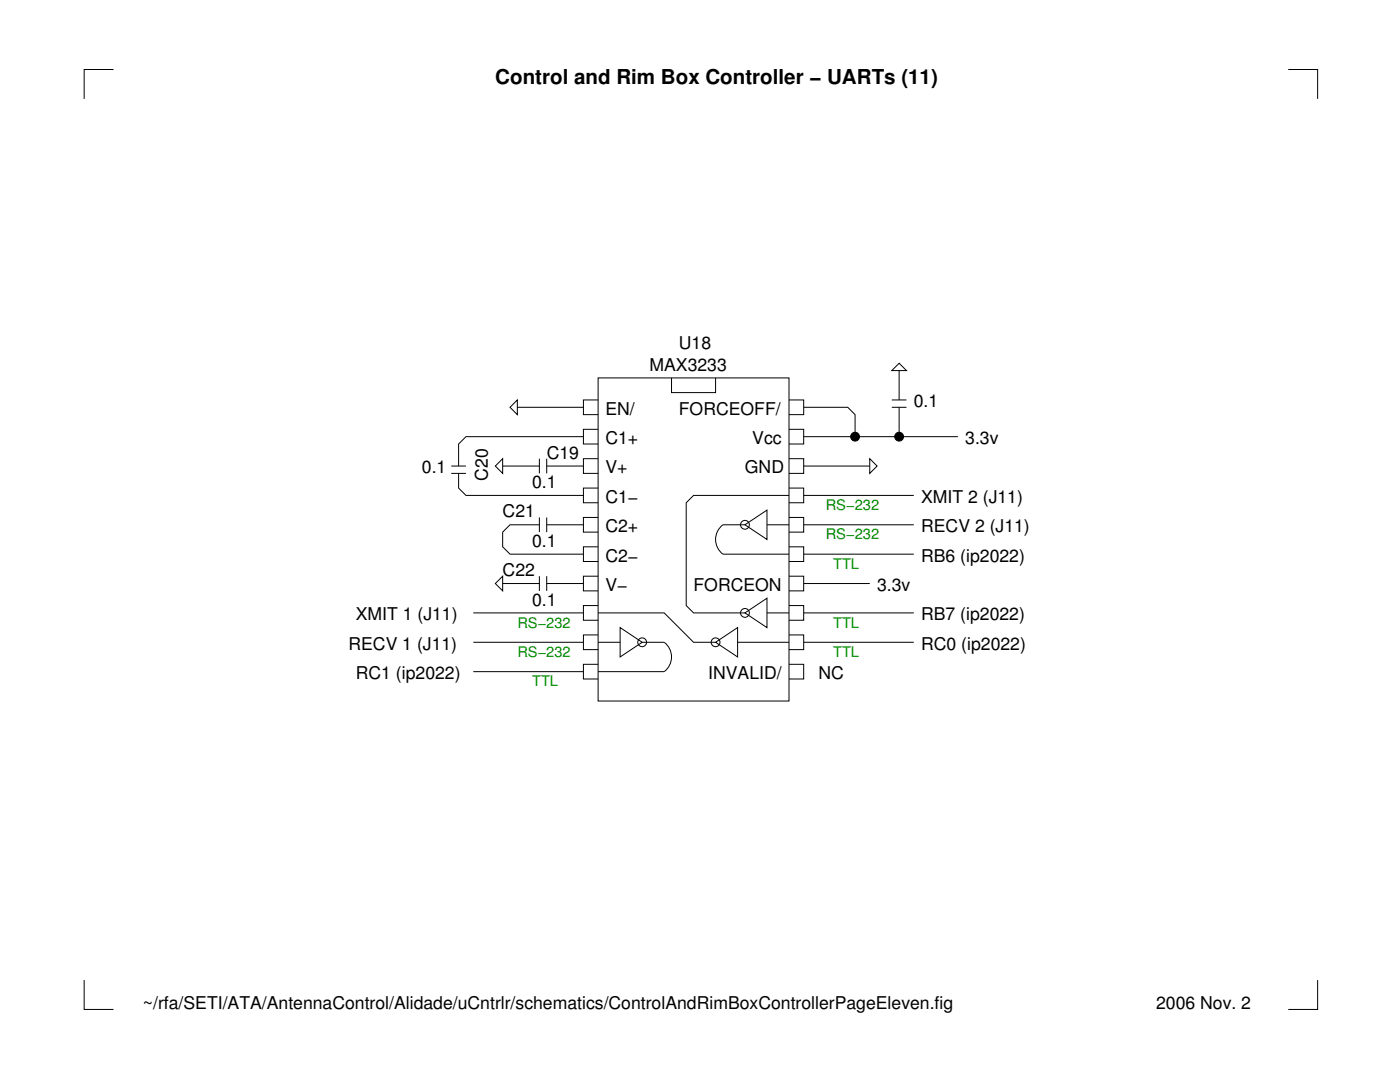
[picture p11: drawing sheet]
<svg xmlns="http://www.w3.org/2000/svg" width="279mm" height="216mm" viewBox="0 0 279 216" stroke-linecap="round" stroke-linejoin="round" font-family="sans-serif">
<g fill="none" stroke="#000" stroke-width=".2">
<path d="M22.7 13.9h-5.9v5.8M257.1 13.9h5.9v5.8M103.2 79.8v2.9l-1.4-1.4zM119.4 75.4h38.1v64.5h-38.1zM119.4 79.8h-3v2.9h3M134 75.4v2.9h8.8v-2.9M157.5 79.8h2.9v2.9h-2.9M178 79.8h2.9M179.4 72.5l1.5 1.4h-2.9zM179.4 73.9v5.9M90.1 93h2.9M90.1 94.5h2.9"/>
<path d="M91.5 94.5v2.9l1.5 1.5h23.4M100.3 91.5v3l-1.4-1.5zM100.3 93h7.3M103.2 81.3h13.2M107.6 91.5v3M109.1 93h7.3M109.1 91.5v3M116.4 87.1h-23.4l-1.5 1.5v4.4M119.4 85.7h-3v2.9h3M119.4 91.5h-3v3h3M119.4 97.4h-3v2.9h3M157.5 91.5h2.9v3h-2.9"/>
<path d="M157.5 85.7h2.9v2.9h-2.9M157.5 97.4h2.9v2.9h-2.9M157.5 98.9h-19.1l-1.5 1.4v20.5l1.5 1.5h10.3M160.4 81.3h8.8l1.4 1.4v4.4M160.4 93h13.2M160.4 87.1h30.8M160.4 98.9h22M173.6 91.5l1.4 1.5-1.4 1.5zM178 81.3h2.9M179.4 81.3v5.8M100.3 115v2.9l-1.4-1.5zM100.3 116.4h7.3"/>
<path d="M107.6 104.7h-5.8l-1.5 1.5v2.9l1.5 1.5h14.6M107.6 103.2v3M107.6 115v2.9M109.1 104.7h7.3M109.1 103.2v3M109.1 115v2.9M109.1 116.4h7.3M119.4 103.2h-3v3h3M119.4 109.1h-3v2.9h3M119.4 115h-3v2.9h3M148.7 104.7l4.4-2.9v5.8zM148.7 104.7h-4.4a3.7 3.7 0 0 0 0 5.9h13.2"/>
<path d="M153.1 104.7h4.4M157.5 103.2h2.9v3h-2.9M157.5 109.1h2.9v2.9h-2.9M157.5 115h2.9v2.9h-2.9M160.4 104.7h22M160.4 110.6h22M160.4 116.4h13.2M94.5 122.3h21.9M94.5 128.2h21.9M94.5 134h21.9M119.4 120.8h-3v3h3M119.4 126.7h-3v2.9h3"/>
<path d="M119.4 132.6h-3v2.9h3M119.4 122.3h13.2l5.8 5.9h4.4M119.4 128.2h4.4M123.8 125.2l4.4 3-4.4 2.9zM128.2 128.2h4.4a3.7 3.7 0 0 1 0 5.8h-13.2M142.8 128.2l4.4-3v5.9zM147.2 128.2h10.3M148.7 122.3l4.4-2.9v5.8zM153.1 122.3h4.4M157.5 120.8h2.9v3h-2.9M157.5 126.7h2.9v2.9h-2.9M157.5 132.6h2.9v2.9h-2.9"/>
<path d="M160.4 122.3h22M160.4 128.2h22M16.8 195.6v5.8h5.9M263 195.6v5.8h-5.9"/>
<circle cx="170.6" cy="87.1" r=".88"/>
<circle cx="179.4" cy="87.1" r=".88"/>
<circle cx="148.7" cy="104.7" r=".88"/>
<circle cx="128.2" cy="128.2" r=".88"/>
<circle cx="142.8" cy="128.2" r=".88"/>
<circle cx="148.7" cy="122.3" r=".88"/>
</g>
<g fill="#000">
<circle cx="170.6" cy="87.1" r=".88"/>
<circle cx="179.4" cy="87.1" r=".88"/>
</g>
<text font-size="4.1" x="98.9" y="16.8">Control and Rim Box Controller − UARTs (11)</text>
<g font-size="3.5">
<text x="135.5" y="69.5">U18</text>
<text x="129.6" y="73.9">MAX3233</text>
<text x="120.8" y="82.7">EN/</text>
<text x="135.5" y="82.7">FORCEOFF/</text>
<text x="182.4" y="81.3">0.1</text>
<text x="120.8" y="88.6">C1+</text>
<text x="150.1" y="88.6">Vcc</text>
<text x="192.6" y="88.6">3.3v</text>
<text x="84.2" y="94.5">0.1</text>
<text x="97.4" y="95.9" transform="rotate(-90 97.4 95.9)">C20</text>
<text x="109.1" y="91.5">C19</text>
<text x="120.8" y="94.5">V+</text>
<text x="148.7" y="94.5">GND</text>
<text x="106.2" y="97.4">0.1</text>
<text x="120.8" y="100.3">C1−</text>
<text x="183.8" y="100.3">XMIT 2 (J11)</text>
<text x="100.3" y="103.2">C21</text>
<text x="120.8" y="106.2">C2+</text>
<text x="183.8" y="106.2">RECV 2 (J11)</text>
<text x="106.2" y="109.1">0.1</text>
<text x="120.8" y="112">C2−</text>
<text x="183.8" y="112">RB6 (ip2022)</text>
<text x="100.3" y="115">C22</text>
<text x="120.8" y="117.9">V−</text>
<text x="138.4" y="117.9">FORCEON</text>
<text x="175" y="117.9">3.3v</text>
<text x="71" y="123.8">XMIT 1 (J11)</text>
<text x="106.2" y="120.8">0.1</text>
<text x="183.8" y="123.8">RB7 (ip2022)</text>
<text x="69.5" y="129.6">RECV 1 (J11)</text>
<text x="183.8" y="129.6">RC0 (ip2022)</text>
<text x="71" y="135.5">RC1 (ip2022)</text>
<text x="141.3" y="135.5">INVALID/</text>
<text x="163.3" y="135.5">NC</text>
<text x="28.5" y="201.4">~/rfa/SETI/ATA/AntennaControl/Alidade/uCntrlr/schematics/ControlAndRimBoxControllerPageEleven.fig</text>
<text x="230.7" y="201.4">2006 Nov. 2</text>
</g>
<g font-size="2.9" fill="#008f00">
<text x="164.8" y="101.8">RS−232</text>
<text x="164.8" y="107.6">RS−232</text>
<text x="166.3" y="113.5">TTL</text>
<text x="103.2" y="125.2">RS−232</text>
<text x="166.3" y="125.2">TTL</text>
<text x="103.2" y="131.1">RS−232</text>
<text x="166.3" y="131.1">TTL</text>
<text x="106.2" y="137">TTL</text>
</g>
</svg>
